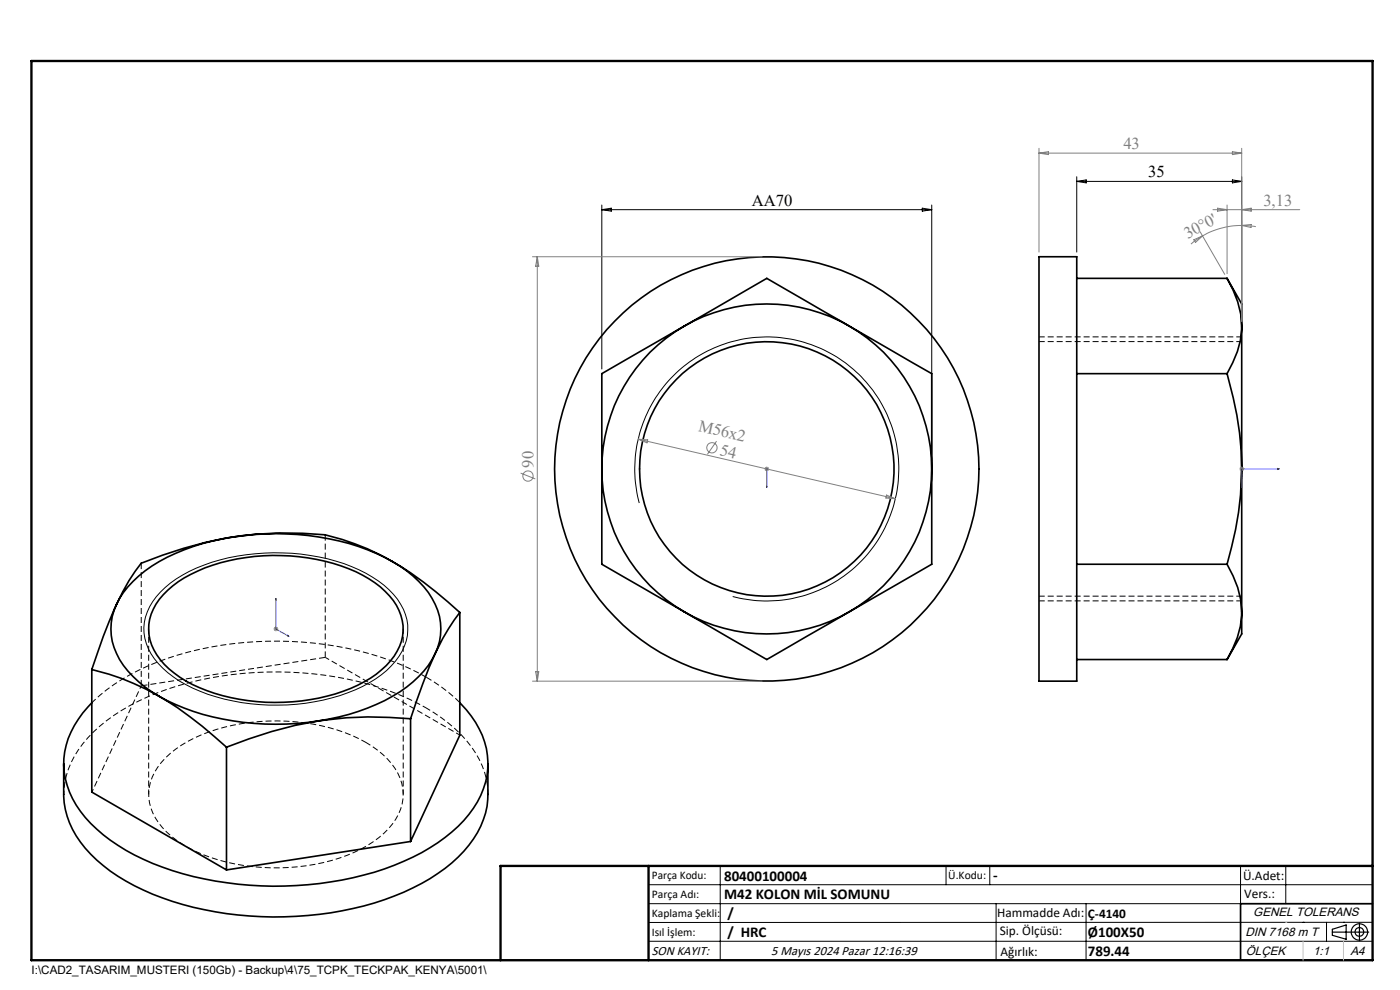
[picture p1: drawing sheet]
<svg xmlns="http://www.w3.org/2000/svg" width="297mm" height="210mm" viewBox="0 0 297 210" stroke-linecap="round" stroke-linejoin="round" font-family="sans-serif">
<g fill="none" stroke="#000" stroke-width=".35">
<path d="M220.4 54.5h8v90h-8zM228.4 59h31.9M260.3 59a20.4 20.4 0 0 1 3.1 10.2M260.3 59l3.1 5.5v4.7M145.2 69.2a35 35 0 0 0-17.5 30.3M145.2 69.2l-17.5 10.1v20.2M145.2 69.2l17.5-10.2 17.5 10.2M145.2 69.2a35 35 0 0 1 35 0M180.2 69.2a35 35 0 0 1 17.5 30.3M180.2 69.2l17.5 10.1v20.2M228.4 79.3h31.9M260.3 79.3a72.1 72.1 0 0 1 3.1 20.2"/>
<path d="M263.4 69.2a16.7 16.7 0 0 1-1.9 7.7l-1.2 2.4M263.4 69.2v30.3M127.7 99.5a35 35 0 0 0 17.5 30.3M127.7 99.5v20.2l17.5 10.1M197.7 99.5v20.2l-17.5 10.1M197.7 99.5a35 35 0 0 1-17.5 30.3M263.4 99.5a70.8 70.8 0 0 1-3.1 20.2M263.4 99.5v30.3M49.5 113.9a42.6 42.6 0 0 0-18.7 7.2 19.1 19.1 0 0 0-6.1 7.1M49.5 113.9a55.4 55.4 0 0 1 32.1 4.3l1.7 .9M49.5 113.9a84.8 84.8 0 0 0-19.5 5.6 39.5 39.5 0 0 0-5.3 8.7M49.5 113.9a78 78 0 0 1 19.5-.5 52.9 52.9 0 0 1 14.3 5.7"/>
<path d="M83.3 119.1a19.3 19.3 0 0 1 9.9 11.7 12 12 0 0 1-.9 7.8M83.3 119.1a80.2 80.2 0 0 1 14.2 10.8M228.4 119.7h31.9M260.3 119.7a20.1 20.1 0 0 1 3.1 10.1M24.7 128.2a12.6 12.6 0 0 0 2.4 14.1 25.2 25.2 0 0 0 6.7 5.4M24.7 128.2l-.4 .8a134.2 134.2 0 0 0-4.8 13M35.6 125.2a30.8 30.8 0 0 1 16.5-6.9 42.2 42.2 0 0 1 24.8 3.7 17.1 17.1 0 0 1 7.7 7.5 9.7 9.7 0 0 1-1.8 10.7 25.6 25.6 0 0 1-13.4 7.5 43.3 43.3 0 0 1-28.6-2.5 17.3 17.3 0 0 1-8.6-8.4 10 10 0 0 1 2.4-10.7zM92.3 138.6a22.4 22.4 0 0 1-10.7 10 47.1 47.1 0 0 1-14 4.3M92.3 138.6a139.7 139.7 0 0 0-5.2 13.9M97.5 129.9a44.7 44.7 0 0 0-5.2 8.7M97.5 129.9v26.1l-10.4 22.5M145.2 129.8a35 35 0 0 0 35 0"/>
<path d="M145.2 129.8l17.5 10.1 17.5-10.1M228.4 139.9h31.9M263.4 129.8a18.6 18.6 0 0 1-3.1 10.1M263.4 129.8v4.7l-3.1 5.4M19.5 142a51 51 0 0 1 14.3 5.7M19.5 149.1a18.2 18.2 0 0 0-5.9 14.7 20.6 20.6 0 0 0 8.3 13.3 51.8 51.8 0 0 0 23.8 9.8 73.8 73.8 0 0 0 37.9-3.4 37.2 37.2 0 0 0 15.9-10.8 16.3 16.3 0 0 0 .5-20.8l-2.5-2.8M19.5 142v26l28.5 16.5M33.8 147.7a53.5 53.5 0 0 0 31.5 5.5l2.3-.3M33.8 147.7a83.8 83.8 0 0 1 14.2 10.8M48 158.5v26M67.6 152.9a91.3 91.3 0 0 0-19.6 5.6M87.1 152.5a79.1 79.1 0 0 0-19.5 .4"/>
<path d="M87.1 152.5v26M13.5 162v6.5a18.2 18.2 0 0 0 5.8 12.7 43.1 43.1 0 0 0 19.5 10.7 74.2 74.2 0 0 0 44.8-1.8 37.2 37.2 0 0 0 15.9-10.8 17.4 17.4 0 0 0 4-10.8v-6.5M87.1 178.5l-39.1 6M291.2 191.7h-28v12"/>
<circle cx="162.7" cy="99.5" r="45"/>
<circle cx="162.7" cy="99.5" r="27"/>
</g>
<path d="M263.4 72.5h-43M263.4 71.5h-43M220.4 126.5h43M220.4 127.5h43" fill="none" stroke="#000" stroke-width=".21" stroke-dasharray="1.3 .6" stroke-dashoffset=".1" stroke-linecap="butt"/>
<path d="M69 139.4l-39 6.1M90.4 143.6a34.7 34.7 0 0 1 7.2 5.5" fill="none" stroke="#000" stroke-width=".21" stroke-dasharray="1.3 .6" stroke-dashoffset="-.1" stroke-linecap="butt"/>
<path d="M31.5 133.4v35.1M19.5 149.1a44.5 44.5 0 0 1 20.4-10.8 73.9 73.9 0 0 1 44.8 2.5l5.7 2.8M77.6 157.5a41.6 41.6 0 0 0-26.4-4 30.1 30.1 0 0 0-16.1 7.3 10.2 10.2 0 0 0-2.7 11.7 19 19 0 0 0 10.7 8.8 43.3 43.3 0 0 0 33.5-1.2 16.8 16.8 0 0 0 8.4-8.4 10.1 10.1 0 0 0-2.8-10.7 20.3 20.3 0 0 0-4.6-3.5M90.4 150.1a26.9 26.9 0 0 1 11.9 12.4 15.7 15.7 0 0 1 1.2 6M85.5 168.5v-35.1" fill="none" stroke="#000" stroke-width=".21" stroke-dasharray="1.3 .6" stroke-dashoffset=".2" stroke-linecap="butt"/>
<path d="M97.6 155.9l-28.6-16.5" fill="none" stroke="#000" stroke-width=".21" stroke-dasharray="1.3 .6" stroke-dashoffset=".3" stroke-linecap="butt"/>
<path d="M30 145.5l-10.5 22.5" fill="none" stroke="#000" stroke-width=".21" stroke-dasharray="1.3 .6" stroke-dashoffset=".6" stroke-linecap="butt"/>
<path d="M13.5 168.5a18.6 18.6 0 0 1 6.4-13.3 47 47 0 0 1 22.3-10.9 73.7 73.7 0 0 1 42.5 3.1l5.7 2.7" fill="none" stroke="#000" stroke-width=".21" stroke-dasharray="1.3 .6" stroke-dashoffset=".5" stroke-linecap="butt"/>
<path d="M69 139.4v-26M30 145.5v-26" fill="none" stroke="#000" stroke-width=".21" stroke-dasharray="1.3 .6" stroke-linecap="butt"/>
<g fill="none" stroke="#808080" stroke-width=".21">
<path d="M220.4 31.5v22M220.4 32.5h43M220.4 32.5l2-.3v.6zM261.4 32.2l2 .3-2 .3zM263.4 31.5v36.6M113 54.5h48.7M114 54.5v90M114 54.5l.3 2h-.7zM253.3 50.9l1.8-.8-1.5 1.3zM254.6 49.2l5.2 9M255.1 50.1l-2.4 1.7M257.3 44.5h18.4"/>
<path d="M258.3 44.2l2 .3-2 .3zM260.3 43.5v14.6M263.4 47.8a16.8 16.8 0 0 0-8.3 2.3M263.4 47.8l3 .3M263.4 44.5l2-.3v.6zM263.4 47.8l2-.2v.7zM135.4 93.2l54.5 12.6M135.4 93.2l2 .1-.1 .6zM152 93.6l-1.9 2.8M162.2 99.5h1M162.3 99.1l.7 .7M162.7 99v1"/>
<path d="M163 99.1l-.7 .7M262.9 99.5h1M263.1 99.1l.7 .7M263.4 99v1M263.8 99.1l-.7 .7M110.5 100.4l3.1 1.2M188.1 105l1.8 .8-2-.2zM58 133.4h1M58.2 133.1l.7 .7M58.5 132.9v1M58.9 133.1l-.7 .7M113 144.5h48.7"/>
<path d="M113.6 142.5h.7l-.3 2z"/>
<circle cx="151.1" cy="95" r="1.09"/>
<circle cx="112" cy="101" r="1.08"/>
</g>
<g fill="none" stroke="#000" stroke-width=".21">
<path d="M228.4 37.5v16M228.4 38.5h35M228.4 38.5l2-.3v.6zM261.4 38.2l2 .3-2 .3zM263.4 37.5v30.6M127.7 43.5v34.8M127.7 44.5h70M127.7 44.5l2-.3v.6zM195.7 44.2l2 .3-2 .3zM197.7 43.5v55M135.6 106.7a28 28 0 0 1 24.6-35.1 28 28 0 0 1 30.4 30.3 28 28 0 0 1-35.2 24.6M34 125.6a28.5 28.5 0 0 1 14.5-7.3 45.2 45.2 0 0 1 27.6 2.6 19 19 0 0 1 9.5 8.3 10 10 0 0 1-1.7 11.1 26 26 0 0 1-13.6 7.8 45.1 45.1 0 0 1-29.4-2.1 19.2 19.2 0 0 1-9.4-8.4 10.1 10.1 0 0 1 1.7-11z"/>
<path d="M137.6 187.7h153.6M137.6 191.7h153.6M137.6 199.7h153.6M152.8 183.7v20M200.7 183.7v4M210 183.7v4M211.3 191.7v12M230.4 191.7v12M263.2 183.7v20M272.8 183.7v8M276.4 195.6h.1M281.4 195.6v4.1"/>
<path d="M285 195.6h.1M291.2 195.6l-153.6 .1"/>
</g>
<g fill="none" stroke="#000" stroke-width=".25">
<path d="M282.6 197.7h7.8M282.6 197.1l3-.9v3l-3-.8zM288.4 195.8v3.8M106.2 203.7h185"/>
<circle cx="288.4" cy="197.7" r="1.74"/>
<circle cx="288.4" cy="197.7" r=".93"/>
</g>
<path d="M162.7 99.4v.2zM162.7 99.5h.1M162.7 99.5v4M271 99.4l.4 .1-.4 .1zM271.4 99.5h-8v4M162.7 103.5v-.4v.4M263.3 103.1h.2l-.1 .4zM58.5 126.9l.1 .4-.1-.1zM58.5 126.9v6.5l2.8 1.6M61.1 134.8l.2 .2h-.2z" fill="none" stroke="#00f" stroke-width=".21"/>
<path d="M6.7 12.9h284.5v190.8h-284.5zM137.6 183.7v20M291.2 183.7h-185v20" fill="none" stroke="#000" stroke-width=".5"/>
<path d="M276.4 199.7v4M285 199.7v4" fill="none" stroke="#c0c0c0" stroke-width=".21"/>
<path d="M272.8 195.6h.1" fill="none" stroke="#c0c0c0" stroke-width=".25"/>
<g fill="#00f">
<path d="M162.7 103.1v.4zM162.7 99.4v.2z"/>
<path d="M263.3 103.1h.2l-.1 .4zM271 99.4l.4 .1-.4 .1z"/>
<path d="M61.1 134.8l.2 .2h-.2zM58.5 126.9l.1 .4-.1-.1z"/>
</g>
<g font-size="3.5" fill="#808080">
<text x="238.3" y="31.6">43</text>
<text x="268" y="43.6">3,13</text>
<text x="252" y="50.8" transform="rotate(-28 252 50.8)">30°0'</text>
<text x="148" y="91.4" transform="rotate(13 148 91.4)">M56x2</text>
<text x="113.1" y="99.2" transform="rotate(-90 113.1 99.2)">90</text>
<text x="152.6" y="96.5" transform="rotate(13 152.6 96.5)">54</text>
</g>
<g font-size="3.5">
<text x="243.6" y="37.6">35</text>
<text x="159.5" y="43.6">AA70</text>
</g>
<g font-size="3.2">
<text x="153.6" y="186.8">80400100004</text>
<text x="153.6" y="190.8">M42 KOLON MİL SOMUNU</text>
<text x="210.7" y="186.6">-</text>
<text x="154.3" y="194.8">/</text>
<text x="154.3" y="198.8">/ HRC</text>
<text x="230.8" y="198.7">Ø100X50</text>
<text x="230.8" y="202.8">789.44</text>
</g>
<g font-size="2.8">
<text x="263.7" y="186.7">Ü.Adet:</text>
<text x="263.9" y="190.5">Vers.:</text>
<text x="211.5" y="194.5">Hammadde Adı:</text>
<text x="230.8" y="194.7">Ç-4140</text>
<text x="138.3" y="202.6">SON KAYIT:</text>
<text x="163.6" y="202.6">5 Mayıs 2024 Pazar 12:16:39</text>
<text x="212.1" y="198.4">Sip. Ölçüsü:</text>
<text x="212.2" y="202.7">Ağırlık:</text>
</g>
<g font-size="2.6">
<text x="265.9" y="194.4">GENEL TOLERANS</text>
<text x="264.2" y="198.5">DIN 7168 m T</text>
<text x="264.3" y="202.6">ÖLÇEK</text>
<text x="278.5" y="202.6">1:1</text>
<text x="286.5" y="202.6">A4</text>
</g>
<g font-size="2.5">
<text x="138.3" y="186.4">Parça Kodu:</text>
<text x="138.3" y="190.5">Parça Adı:</text>
<text x="201.2" y="186.5">Ü.Kodu:</text>
<text x="138.3" y="194.5">Kaplama Şekli:</text>
<text x="138.3" y="198.6">Isıl İşlem:</text>
<text x="6.7" y="206.7">I:\CAD2_TASARIM_MUSTERI (150Gb) - Backup\4\75_TCPK_TECKPAK_KENYA\5001\</text>
</g>
</svg>
